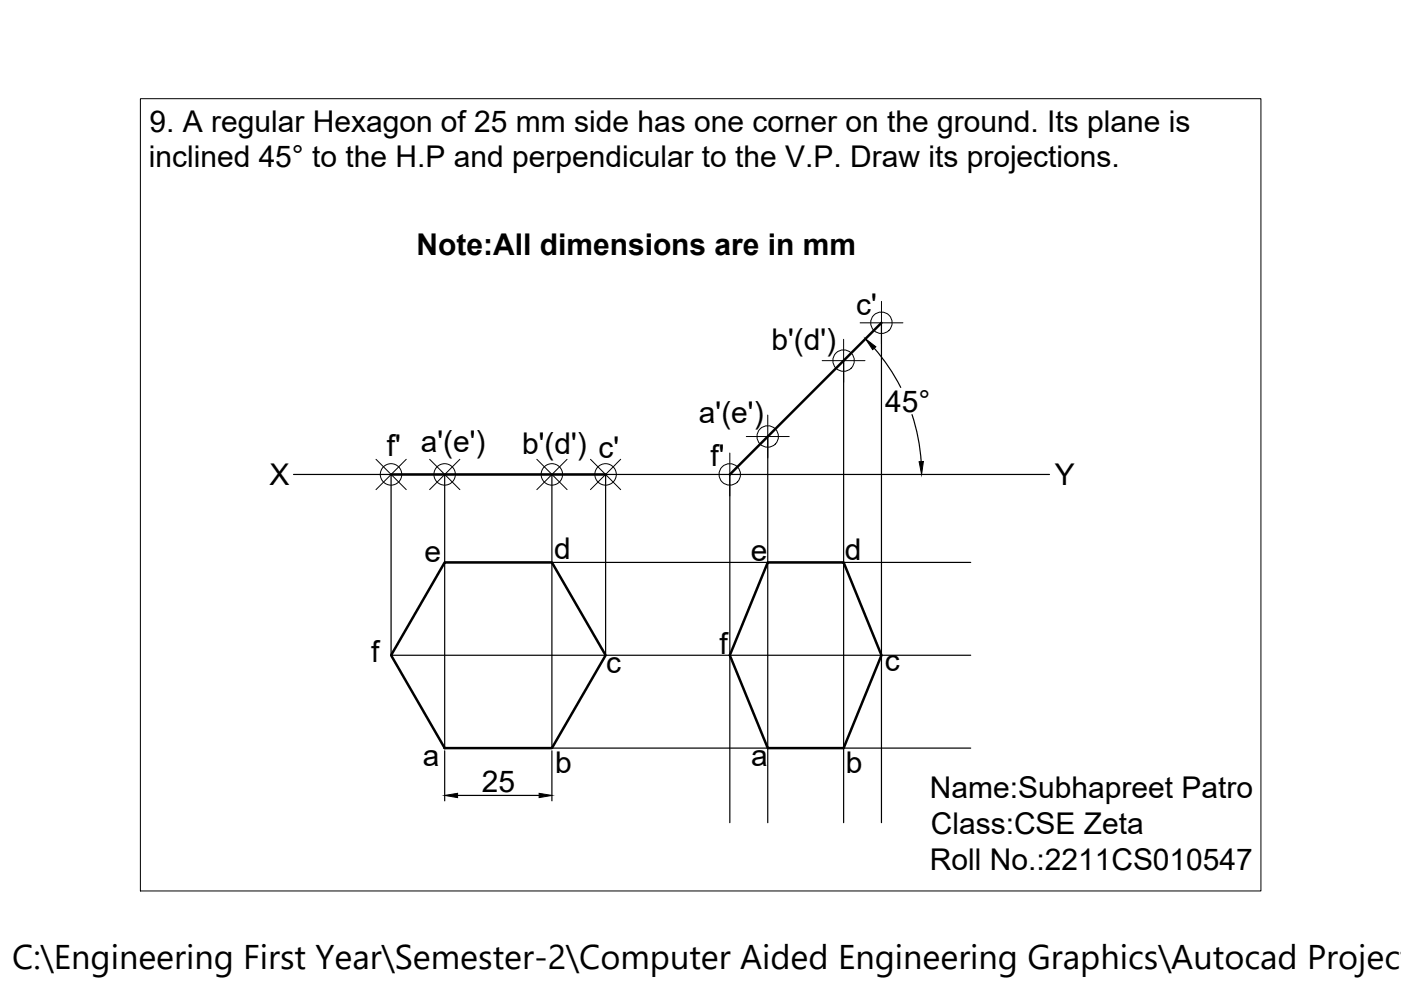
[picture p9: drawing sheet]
<svg xmlns="http://www.w3.org/2000/svg" width="297mm" height="210mm" viewBox="0 0 297 210" stroke-linecap="round" stroke-linejoin="round" font-family="sans-serif">
<!-- layer: 0 -->
<g fill="none" stroke="#000" stroke-width=".25">
<path d="M178.9 76.5v97.9M185.3 73.8a40.7 40.7 0 0 1 5.7 8.3M186.9 68.4v106M162.8 92.6v81.8M193.4 87.9a40.7 40.7 0 0 1 1.9 10M62.2 100.6h160.3M82.9 100.6v38.3h122.9M94.3 100.6v58h111.5M94.3 119.2h111.5M117 100.6v58M128.4 100.6v38.3M154.7 100.6v73.8"/>
<path d="M94.3 159.2v10.6M117 159.2v10.6M97 168.6h17.3"/>
</g>
<path d="M186.9 68.4l-32.2 32.2M82.9 100.6h45.5M94.3 119.2h22.7l11.4 19.7-11.4 19.7h-22.7l-11.4-19.7zM162.8 119.2h16.1l8 19.7-8 19.7h-16.1l-8.1-19.7z" fill="none" stroke="#000" stroke-width=".53"/>
<g fill="none" stroke="#000" stroke-width=".21">
<path d="M29.8 20.9h237.5v168h-237.5zM174.3 76.5h9.1M178.9 71.9v9.1M182.4 68.4h9M186.9 63.9v9.1M79.7 97.4l6.4 6.4M86.1 97.4l-6.4 6.4M91.1 97.4l6.4 6.4M97.5 97.4l-6.4 6.4M113.8 97.4l6.4 6.4M120.2 97.4l-6.4 6.4M125.2 97.4l6.4 6.4"/>
<path d="M131.6 97.4l-6.4 6.4M154.7 96v9.1M158.2 92.6h9.1M162.8 88v9.1M150.2 100.6h9.1"/>
<circle cx="178.9" cy="76.5" r="2.28"/>
<circle cx="186.9" cy="68.4" r="2.28"/>
<circle cx="162.8" cy="92.5" r="2.28"/>
<circle cx="82.9" cy="100.6" r="2.28"/>
<circle cx="94.3" cy="100.6" r="2.28"/>
<circle cx="117" cy="100.6" r="2.28"/>
<circle cx="128.4" cy="100.6" r="2.28"/>
<circle cx="154.7" cy="100.6" r="2.28"/>
</g>
<path d="M183.5 71.8l2.2 1.7-.7 .6zM194.9 97.9l.9-.1-.4 2.8zM94.3 168.6l2.7-.4v.9zM114.3 168.2l2.7 .4-2.7 .5z" fill="#000" stroke="#000" stroke-width=".21"/>
<text font-size="7.3" x="2.6" y="205.5">C:\Engineering First Year\Semester-2\Computer Aided Engineering Graphics\Autocad Project</text>
<g font-size="6.4">
<text x="31.7" y="27.9">9. A regular Hexagon of 25 mm side has one corner on the ground. Its plane is</text>
<text x="31.5" y="35.5">inclined 45° to the H.P and perpendicular to the V.P. Draw its projections.</text>
<text x="88.3" y="54.1">Note:All dimensions are in mm</text>
<text x="181.5" y="66.8">c'</text>
<text x="163.6" y="74.2">b'(d')</text>
<text x="148.2" y="89.8">a'(e')</text>
<text x="187.7" y="87.3">45°</text>
<text x="82" y="96.7">f' a'(e')</text>
<text x="110.7" y="96.2">b'(d') c'</text>
<text x="150.7" y="98.7">f'</text>
<text x="57.1" y="102.9">X</text>
<text x="223.7" y="102.9">Y</text>
<text x="90" y="119.2">e</text>
<text x="117.5" y="118.5">d</text>
<text x="159.2" y="118.9">e</text>
<text x="179.1" y="118.7">d</text>
<text x="78.7" y="140.4">f</text>
<text x="128.5" y="142.8">c</text>
<text x="152.5" y="138.6">f</text>
<text x="187.6" y="142.3">c</text>
<text x="89.6" y="162.4">a</text>
<text x="117.7" y="163.8">b</text>
<text x="159.3" y="162.4">a</text>
<text x="179.3" y="163.8">b</text>
<text x="102.2" y="168">25</text>
<text x="197.2" y="169.2">Name:Subhapreet Patro</text>
<text x="197.3" y="176.9">Class:CSE Zeta</text>
<text x="197.2" y="184.5">Roll No.:2211CS010547</text>
</g>
</svg>
